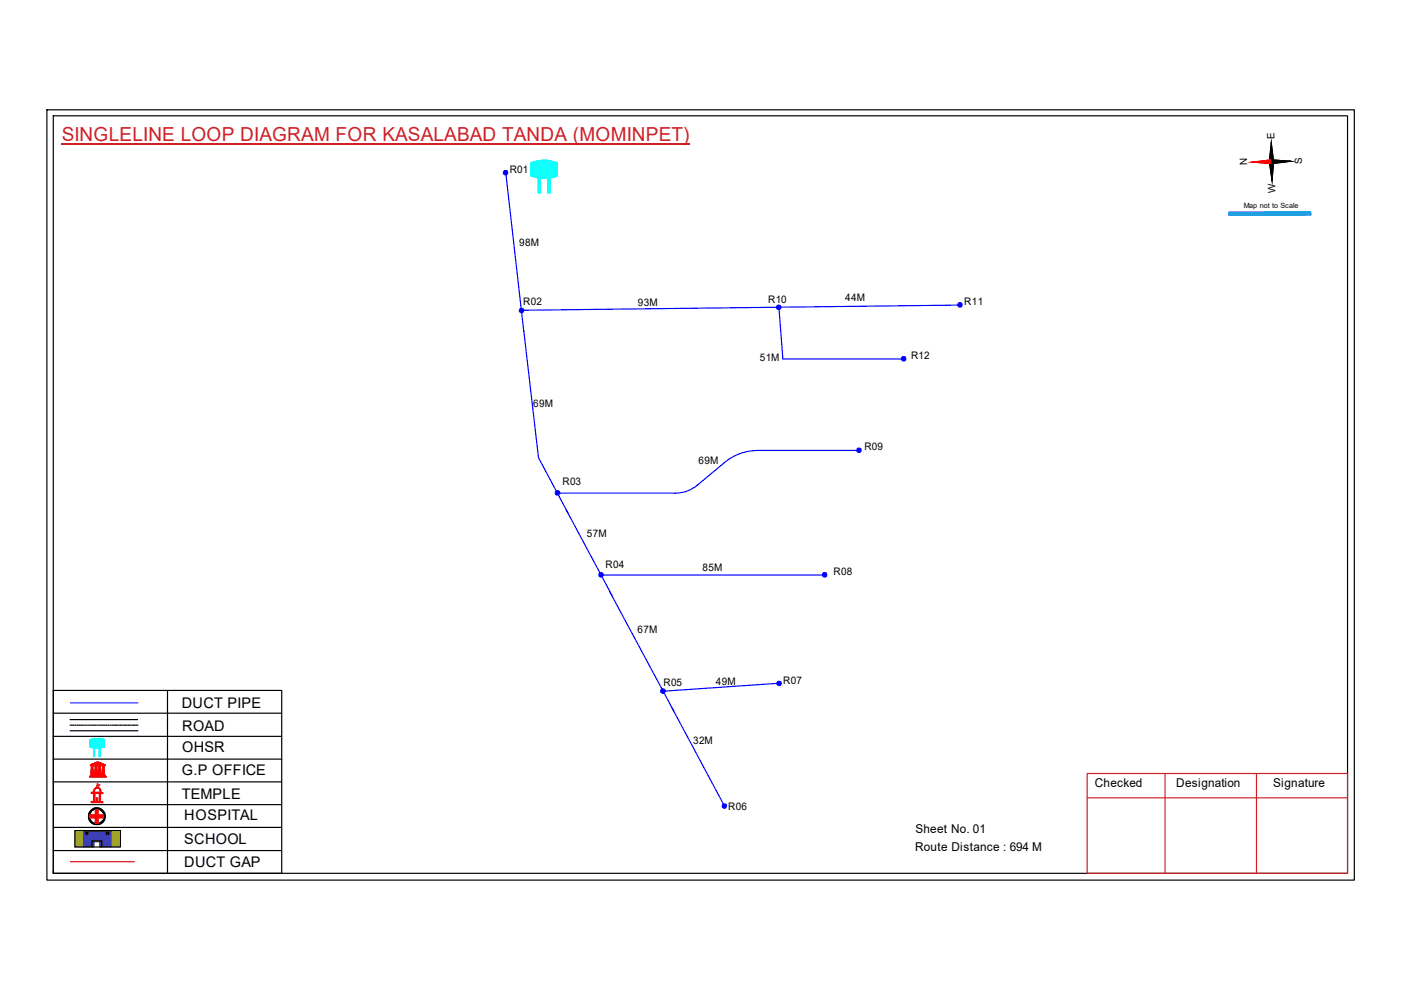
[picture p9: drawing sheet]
<svg xmlns="http://www.w3.org/2000/svg" width="297mm" height="210mm" viewBox="0 0 297 210" stroke-linecap="round" stroke-linejoin="round" font-family="sans-serif">
<path d="M11.3 151.2h48.4M11.3 156.1h48.4M14.9 152.6h14.3M14.9 154.9h14.3M35.5 146.4v38.8M11.3 175.4h48.4M11.3 161h48.4M11.3 165.8h48.4M11.3 170.6h48.4M11.3 180.3h48.4" fill="none" stroke="#000" stroke-width=".25"/>
<path d="M21 158.6h.3v1.8h-.3z" fill-rule="evenodd" fill="#0ffffc"/>
<path d="M21 158.6h.3v1.8h-.3z" fill="none" stroke="#0ffffc" stroke-width=".21"/>
<path d="M19.9 158.6h.2v1.8h-.2z" fill-rule="evenodd" fill="#0ffffc"/>
<path d="M19 156.9l1.6-.4 1.5 .3v1.6l-1.5 .3-1.6-.4zM19.9 158.6h.2v1.8h-.2z" fill="none" stroke="#0ffffc" stroke-width=".21"/>
<path d="M19 156.8a4 4 0 0 1 3.1 0v1.7a4.5 4.5 0 0 1-3-.1z" fill-rule="evenodd" fill="#0ffffc"/>
<path d="M19 156.8a4 4 0 0 1 3.1 0v1.7a4.5 4.5 0 0 1-3-.1z" fill="none" stroke="#0ffffc" stroke-width=".21"/>
<path d="M19 164.6h3.5v.2h-3.5zM19.2 164.3h3.1v.2h-3.1zM19.2 162.1l1.5-.6 1.6 .7zM19.3 162.4l.6-.1-.2 .1 .1 1.7h-.5l.1-1.7zM19.3 164.2h2.8v.1h-2.8zM19.5 162.1l1.2-.5 1.3 .5zM20.1 162.3h.5v1.8h-.5zM20.7 161.7l.2 .1-.2 .3zM20.9 162.3h.5v1.8h-.5zM21.6 162.3l.6 .1h-.1v1.7h-.4l.1-1.7z" fill="none" stroke="#f00" stroke-width=".21"/>
<path d="M21.6 162.3h.5v1.8h-.5z" fill-rule="evenodd" fill="#f00"/>
<path d="M21.6 162.3h.5v1.8h-.5z" fill="none" stroke="#f00" stroke-width=".21"/>
<path d="M20.9 162.3h.5v1.8h-.5z" fill-rule="evenodd" fill="#f00"/>
<path d="M20.9 162.3h.5v1.8h-.5z" fill="none" stroke="#f00" stroke-width=".21"/>
<path d="M20.1 162.3h.5v1.8h-.5z" fill-rule="evenodd" fill="#f00"/>
<path d="M20.1 162.3h.5v1.8h-.5z" fill="none" stroke="#f00" stroke-width=".21"/>
<path d="M19.3 162.3h.5v1.8h-.5z" fill-rule="evenodd" fill="#f00"/>
<path d="M19.3 162.3h.5v1.8h-.5z" fill="none" stroke="#f00" stroke-width=".21"/>
<path d="M20.6 161.7h.4v.4h-.4z" fill-rule="evenodd" fill="#f00"/>
<path d="M19 164.6h3.6v.2h-3.6zM19 164.7h3.6M19.2 164.3h3.1v.2h-3.1zM19.2 164.4h3.1M19.3 164.2h2.8v.1h-2.8zM19.3 164.3h2.8M20.6 161.7h.4v.4h-.4z" fill="none" stroke="#f00" stroke-width=".21"/>
<path d="M19.2 162.1l1-.4a.94 .94 0 0 1 1.1 0l1 .4v.2h-3.1zM19.9 162.1h.7l-.1-.3zM21 161.8l-.1 .3h.7z" fill-rule="evenodd" fill="#f00"/>
<path d="M19.2 162.1l1-.4a.94 .94 0 0 1 1.1 0l1 .4v.2h-3.1zM19.9 162.1l.6-.3 .1 .3zM20.1 168.1h1l-.1 1.9-.9-.1zM20.1 167.2a.73 .73 0 0 1 .9-.2 .73 .73 0 0 1 .4 .9v.2h.4v.1h-.5v1.7l.5 .1v.2l-2.5-.1v-.2h.6v-1.8h-.5v-.1h.5v-.4zM20.1 167.3a.55 .55 0 0 1 1 0l.2 .8-1.4-.1zM20.5 169.2l.1 .6zM20.6 166.5l.1 .5zM21 161.8l.6 .3h-.7z" fill="none" stroke="#f00" stroke-width=".21"/>
<path d="M20.6 166.2l.6 .3-.5 .3z" fill="none" stroke="#e66000" stroke-width=".21"/>
<path d="M20 167.2a.8 .8 0 0 1 1.4 .3v.5l.4 .1v.1l-.5 .1v1.5l.1 .2h.4v.2h-2.5v-.3l.6-.1v-1.6h-.6v-.2h.5zM20.1 167.4l-.2 .6h1.3l-.1-.6-.2-.3h-.5zM20.1 168.3v1.6h.9v-1.7zM20.4 169.2h.3l-.1 .7h-.2z" fill-rule="evenodd" fill="#f00"/>
<path d="M20 167.2a.8 .8 0 0 1 1.4 .3v.5l.4 .1v.1l-.5 .1v1.5l.1 .2h.4v.2h-2.5v-.3l.6-.1v-1.6h-.6v-.2h.5zM20.1 167.4l.3-.3h.5l.2 .3 .1 .6h-1.3zM20.1 168.3l.9-.1v1.7h-.9zM20.4 169.2h.3l-.1 .7h-.2z" fill="none" stroke="#f00" stroke-width=".21"/>
<path d="M20.6 166.5v.5z" fill="#f00"/>
<path d="M20.6 166.5v.5z" fill="none" stroke="#f00" stroke-width=".21"/>
<path d="M20.6 166.5v.5z" fill="#f00"/>
<path d="M20.6 166.5v.5z" fill="none" stroke="#f00" stroke-width=".21"/>
<path d="M20.6 166.5v.5z" fill="#f00"/>
<path d="M20.6 166.5v.5zM20.6 166.5v.5" fill="none" stroke="#f00" stroke-width=".21"/>
<path d="M20.7 166.8l-.1 .2z" fill="#f00"/>
<path d="M20.7 166.8l-.1 .2z" fill="none" stroke="#f00" stroke-width=".21"/>
<path d="M20.7 166.8v.2z" fill="#f00"/>
<path d="M20.7 166.8v.2z" fill="none" stroke="#f00" stroke-width=".21"/>
<path d="M20.6 167h.1z" fill="#f00"/>
<path d="M20.6 167h.1z" fill="none" stroke="#f00" stroke-width=".21"/>
<path d="M20.6 167h.1z" fill="#f00"/>
<path d="M20.6 167h.1z" fill="none" stroke="#f00" stroke-width=".21"/>
<path d="M20.6 166.2l.6 .3-.6 .3z" fill-rule="evenodd" fill="#e66000"/>
<path d="M20.6 166.2l.6 .3-.6 .3z" fill="none" stroke="#e66000" stroke-width=".21"/>
<g fill="none" stroke="#000" stroke-width=".25">
<path d="M11.3 146.4h48.4v38.8h-48.4zM14.9 153.8h.3M15.4 153.8h.3M15.9 153.8h.2M16.3 153.8h.3M16.8 153.8h.3M17.2 153.8h.4M17.7 153.8h.3M18.2 153.8h.3M18.7 153.8h.2M19.1 153.8h.3M19.6 153.8h.3"/>
<path d="M20 153.8h.4M20.5 153.8h.3M21 153.8h.3M21.5 153.8h.2M21.9 153.8h.3M22.4 153.8h.2M22.8 153.8h.4M23.3 153.8h.3M23.7 153.8h.4M24.3 153.8h.3M24.7 153.8h.3M25.2 153.8h.3"/>
<path d="M25.6 153.8h.3M26.1 153.8h.4M26.5 153.8h.4M27 153.8h.4M27.5 153.8h.3M28 153.8h.3M28.4 153.8h.3M28.9 153.8h.3"/>
</g>
<path d="M14.9 149h14.3" fill="none" stroke="#00f" stroke-width=".25"/>
<g fill="none" stroke="#000" stroke-width=".21">
<path d="M19.3 172a1.56 1.56 0 0 1 2.7 .5 1.59 1.59 0 0 1-.6 1.8 1.54 1.54 0 0 1-2.1-.2 1.54 1.54 0 0 1 0-2.1z"/>
<circle cx="20.5" cy="173" r="1.81"/>
<circle cx="20.5" cy="173.1" r="1.78"/>
<circle cx="20.5" cy="173.1" r="1.59"/>
</g>
<path d="M18.7 173a1.81 1.81 0 0 1 3.6 0 1.81 1.81 0 0 1-3.6 0zM19.6 171.8a1.57 1.57 0 0 0 .3 2.7 1.57 1.57 0 0 0 2.2-1.6 1.69 1.69 0 0 0-2.2-1.3z" fill-rule="evenodd" fill="#000"/>
<path d="M19.1 172.8h1.2v-1.1h.5v1.1h1.1v.6h-1.1v1.1h-.5v-1.1h-1.2z" fill="none" stroke="#f00" stroke-width=".25"/>
<path d="M19.1 172.8h1.1v-1.1h.6v1.1h1.1v.6h-1.1v1.1h-.6v-1.1h-1.1z" fill-rule="evenodd" fill="#f00"/>
<path d="M19.1 172.8h1.1v-1.1h.6v1.1h1.1v.6h-1.1v1.1h-.6v-1.1h-1.1z" fill="none" stroke="#f00" stroke-width=".21"/>
<path d="M14.9 182.7h13.6" fill="none" stroke="#f00" stroke-width=".25"/>
<path d="M15.9 176.1h1.9v3.5h-1.9zM23.6 176.1h1.9v3.5h-1.9z" fill-rule="evenodd" fill="#c8c92d"/>
<path d="M15.9 176.1h1.9v3.5h-1.9zM23.6 176.1h1.9v3.5h-1.9z" fill="none" stroke="#c8c92d" stroke-width=".21"/>
<path d="M17.7 176.1h5.9v3.5h-2.5v-1.1h-1.2v1.1h-2.2zM18.2 176.5v.4h.3v-.4zM22.6 176.5v.4h.4v-.4z" fill-rule="evenodd" fill="#293189"/>
<path d="M17.7 176.1h5.9v3.5h-2.5v-1.1h-1.2v1.1h-2.2zM18.2 176.5h.3v.4h-.3zM22.6 176.5h.4v.4h-.4z" fill="none" stroke="#293189" stroke-width=".21"/>
<path d="M9.9 23.3h277.2v163.3h-277.2zM11.3 24.6h274.4v160.6h-274.4zM273.7 34.2l-8.2 .2M15.9 176.1h9.6v3.5h-9.6zM18.2 176.5h.4v.4h-.4zM19.5 179.6v-1.3h2v1.3M22.6 176.5h.5v.4h-.5zM11.3 184.8v.4" fill="none" stroke="#000" stroke-width=".25"/>
<path d="M13.1 30.4h133.2M230.5 164h55.2v21.2h-55.2zM230.5 169.2h55.2M247 164v21.2M266.4 164v21.2" fill="none" stroke="#cd2027" stroke-width=".25"/>
<path d="M269.1 34.3h.9l-.3 4.1zM269.5 30.2l.5 4.1h-.9z" fill="#000"/>
<path d="M269.1 34.3h.9l-.3 4.1zM269.5 30.2l.5 4.1h-.9z" fill="none" stroke="#000" stroke-width=".21"/>
<path d="M265.5 34.4l4.1-.5v.8z" fill="#f00"/>
<path d="M265.5 34.4l4.1-.5v.8z" fill="none" stroke="#f00" stroke-width=".21"/>
<path d="M269.6 33.9l4.1 .3-4.1 .5zM269.1 34.3h.9l-.3 4.1zM269.5 30.2l.5 4.1h-.9z" fill="#000"/>
<path d="M269.1 34.3h.9l-.3 4.1zM269.5 30.2l.5 4.1h-.9zM269.6 33.9l4.1 .3-4.1 .5z" fill="none" stroke="#000" stroke-width=".21"/>
<path d="M273.7 34.2l-8.2 .2" fill="none" stroke="#000" stroke-width=".25"/>
<path d="M265.5 34.4l4.1-.5v.8z" fill="#f00"/>
<path d="M265.5 34.4l4.1-.5v.8z" fill="none" stroke="#f00" stroke-width=".21"/>
<path d="M269.6 33.9l4.1 .3-4.1 .5z" fill="#000"/>
<path d="M269.6 33.9l4.1 .3-4.1 .5z" fill="none" stroke="#000" stroke-width=".21"/>
<path d="M269.6 34.3l-4.1 .1" fill="none" stroke="#f00" stroke-width=".25"/>
<path d="M273.7 34.2l-4.1 .1" fill="none" stroke="#000" stroke-width=".25"/>
<path d="M260.6 45h17.2v.6h-17.2z" fill-rule="evenodd" fill="#0093dd"/>
<path d="M260.6 45h17.2v.6h-17.2z" fill="none" stroke="#0093dd" stroke-width=".21"/>
<path d="M260.6 45h17.3v.6h-17.3z" fill="none" stroke="#0093dd" stroke-width=".25"/>
<path d="M107.2 36.6l7 60.4 6.3 12M165.1 65.1l.9 11h25.6M203.5 64.7l-92.9 1.1M182.1 95.5h-21.4a11.1 11.1 0 0 0-7.2 2.6l-6.1 5.2-1.4 .7-1.4 .4-1.5 .2h-25M120 108l33.6 62.9M127.4 121.9h47.5M165.1 144.9l-24.5 1.7" fill="none" stroke="#00f" stroke-width=".25"/>
<circle cx="153.6" cy="170.9" r=".49" fill="#00f"/>
<circle cx="153.6" cy="170.9" r=".49" fill="none" stroke="#00f" stroke-width=".21"/>
<circle cx="140.6" cy="146.5" r=".49" fill="#00f"/>
<circle cx="140.6" cy="146.5" r=".49" fill="none" stroke="#00f" stroke-width=".21"/>
<circle cx="165.2" cy="144.9" r=".49" fill="#00f"/>
<circle cx="165.2" cy="144.9" r=".49" fill="none" stroke="#00f" stroke-width=".21"/>
<circle cx="127.4" cy="121.8" r=".49" fill="#00f"/>
<circle cx="127.4" cy="121.8" r=".49" fill="none" stroke="#00f" stroke-width=".21"/>
<circle cx="174.9" cy="121.8" r=".49" fill="#00f"/>
<circle cx="174.9" cy="121.8" r=".49" fill="none" stroke="#00f" stroke-width=".21"/>
<circle cx="118.2" cy="104.5" r=".49" fill="#00f"/>
<circle cx="118.2" cy="104.5" r=".49" fill="none" stroke="#00f" stroke-width=".21"/>
<circle cx="182.1" cy="95.4" r=".49" fill="#00f"/>
<circle cx="182.1" cy="95.4" r=".49" fill="none" stroke="#00f" stroke-width=".21"/>
<circle cx="165.1" cy="65.1" r=".49" fill="#00f"/>
<circle cx="165.1" cy="65.1" r=".49" fill="none" stroke="#00f" stroke-width=".21"/>
<circle cx="203.6" cy="64.6" r=".49" fill="#00f"/>
<circle cx="203.6" cy="64.6" r=".49" fill="none" stroke="#00f" stroke-width=".21"/>
<circle cx="191.6" cy="76" r=".49" fill="#00f"/>
<circle cx="191.6" cy="76" r=".49" fill="none" stroke="#00f" stroke-width=".21"/>
<circle cx="107.2" cy="36.6" r=".49" fill="#00f"/>
<circle cx="107.2" cy="36.6" r=".49" fill="none" stroke="#00f" stroke-width=".21"/>
<circle cx="110.6" cy="65.8" r=".49" fill="#00f"/>
<circle cx="110.6" cy="65.8" r=".49" fill="none" stroke="#00f" stroke-width=".21"/>
<path d="M116.1 37.7h.6v3.3h-.6z" fill-rule="evenodd" fill="#0ffffc"/>
<path d="M116.1 37.7h.6v3.3h-.6z" fill="none" stroke="#0ffffc" stroke-width=".21"/>
<path d="M114.1 37.6h.5v3.4h-.5z" fill-rule="evenodd" fill="#0ffffc"/>
<path d="M112.6 34.5a7.1 7.1 0 0 1 5.5 0v2.8a7.5 7.5 0 0 1-5.5 0zM114.1 37.6h.5v3.4h-.5z" fill="none" stroke="#0ffffc" stroke-width=".21"/>
<path d="M112.6 34.5a7.5 7.5 0 0 1 5.5 0v2.8a7.7 7.7 0 0 1-5.5 0z" fill-rule="evenodd" fill="#0ffffc"/>
<path d="M112.6 34.5a7.5 7.5 0 0 1 5.5 0v2.8a7.7 7.7 0 0 1-5.5 0z" fill="none" stroke="#0ffffc" stroke-width=".21"/>
<text font-size="4.1" fill="#cd2027" x="13.1" y="29.9">SINGLELINE LOOP DIAGRAM FOR KASALABAD TANDA (MOMINPET)</text>
<g font-size="3.1">
<text x="38.6" y="150">DUCT PIPE</text>
<text x="38.6" y="154.9">ROAD</text>
<text x="38.6" y="159.5">OHSR</text>
<text x="38.6" y="164.3">G.P OFFICE</text>
<text x="38.6" y="169.3">TEMPLE</text>
<text x="39.1" y="173.9">HOSPITAL</text>
<text x="39.1" y="179">SCHOOL</text>
<text x="39.1" y="183.8">DUCT GAP</text>
</g>
<g font-size="2.6">
<text x="232.1" y="167">Checked</text>
<text x="249.4" y="167">Designation</text>
<text x="270" y="167">Signature</text>
<text x="194.1" y="176.6">Sheet No. 01</text>
<text x="194" y="180.3">Route Distance : 694 M</text>
</g>
<g font-size="2.2">
<text x="108.1" y="36.7">R01</text>
<text x="110.1" y="52.2">98M</text>
<text x="111" y="64.6">R02</text>
<text x="135.3" y="64.9">93M</text>
<text x="162.9" y="64.3">R10</text>
<text x="179.2" y="63.8">44M</text>
<text x="204.4" y="64.7">R11</text>
<text x="161.1" y="76.5">51M</text>
<text x="193.2" y="76.2">R12</text>
<text x="113.1" y="86.3">69M</text>
<text x="183.3" y="95.5">R09</text>
<text x="148.1" y="98.4">69M</text>
<text x="119.2" y="102.8">R03</text>
<text x="124.4" y="114">57M</text>
<text x="128.4" y="120.4">R04</text>
<text x="149" y="121.1">85M</text>
<text x="176.7" y="122">R08</text>
<text x="135.2" y="134.2">67M</text>
<text x="140.7" y="145.5">R05</text>
<text x="151.8" y="145.2">49M</text>
<text x="166.1" y="145">R07</text>
<text x="146.9" y="157.6">32M</text>
<text x="154.4" y="171.8">R06</text>
</g>
<g font-size="2.1">
<text x="270.2" y="29.5" transform="rotate(-91 270.2 29.5)">E</text>
<text x="264.5" y="35.1" transform="rotate(-91 264.5 35.1)">N</text>
<text x="276.1" y="34.8" transform="rotate(-91 276.1 34.8)">S</text>
<text x="270.5" y="40.9" transform="rotate(-91 270.5 40.9)">W</text>
</g>
<text font-size="1.5" x="263.7" y="44.2">Map not to Scale</text>
</svg>
